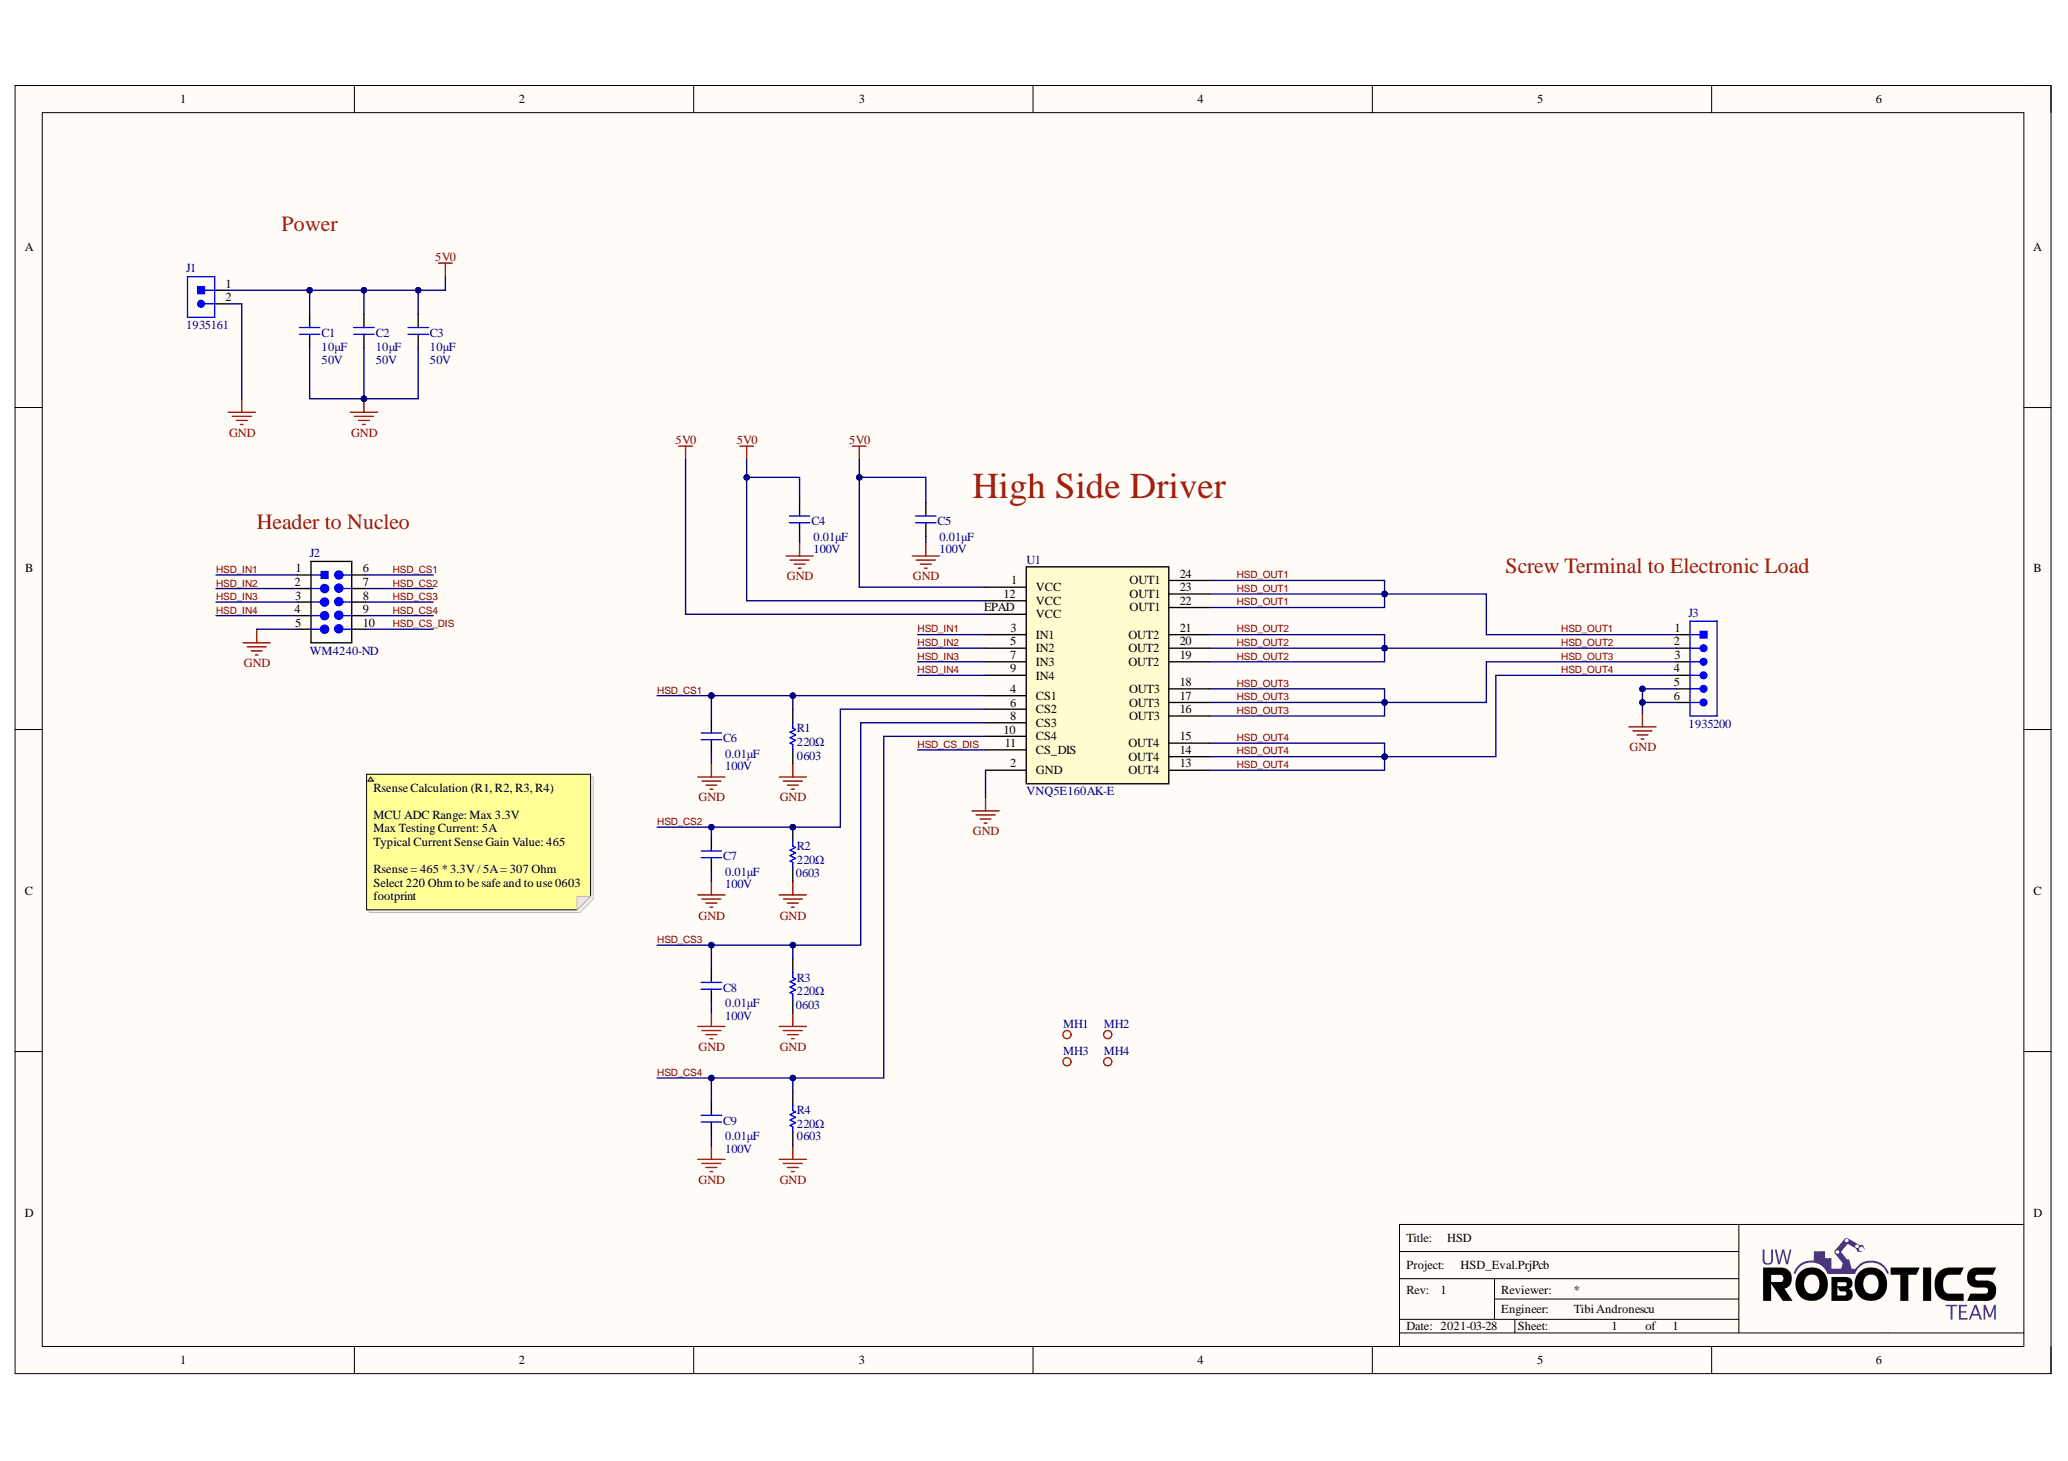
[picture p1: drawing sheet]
# Altium project HSD_Eval.PrjPcb
1 sheet, 21 parts. Net scope: global (net labels, ports and power ports of the same name join across sheets).
Board file: HSD_Eval_Board.PcbDoc

## Sheet SH1 - HSD.SchDoc: HSD
size B; Engineer: Tibi Andronescu; Revision: 1; SheetNumber: 1; SheetTotal: 1

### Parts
C1  value 10μF  Voltage Rating: 50V  [CAP1206]  (hidden comment: CAP_10uF_50V_1206)
C2  value 10μF  Voltage Rating: 50V  [CAP1206]  (hidden comment: CAP_10uF_50V_1206)
C3  value 10μF  Voltage Rating: 50V  [CAP1206]  (hidden comment: CAP_10uF_50V_1206)
C4  value 0.01μF  Voltage Rating: 100V  [CAP0603]  (hidden comment: CAP_0.01uF_100V_0603)
C5  value 0.01μF  Voltage Rating: 100V  [CAP0603]  (hidden comment: CAP_0.01uF_100V_0603)
C6  value 0.01μF  Voltage Rating: 100V  [CAP0603]  (hidden comment: CAP_0.01uF_100V_0603)
C7  value 0.01μF  Voltage Rating: 100V  [CAP0603]  (hidden comment: CAP_0.01uF_100V_0603)
C8  value 0.01μF  Voltage Rating: 100V  [CAP0603]  (hidden comment: CAP_0.01uF_100V_0603)
C9  value 0.01μF  Voltage Rating: 100V  [CAP0603]  (hidden comment: CAP_0.01uF_100V_0603)
J1  CON_2M_TERM  [1935161]  (value not drawn)
J2  Supplier Part Number 1: WM4240-ND  [HEADER 2X5]  (hidden comment: HEADER 5x2)
J3  CON_6POS_SCREW_TERM  [1935200]  (value not drawn)
MH1  MOUNTING_HOLE_M3  [MOUNTING_HOLE_3mm]  (value not drawn)  (no BOM)
MH2  MOUNTING_HOLE_M3  [MOUNTING_HOLE_3mm]  (value not drawn)  (no BOM)
MH3  MOUNTING_HOLE_M3  [MOUNTING_HOLE_3mm]  (value not drawn)  (no BOM)
MH4  MOUNTING_HOLE_M3  [MOUNTING_HOLE_3mm]  (value not drawn)  (no BOM)
R1  value 220Ω  Package/Footprint: 0603  [RESC0603]  (hidden comment: RES_220Ω_0603)
R2  value 220Ω  Package/Footprint: 0603  [RESC0603]  (hidden comment: RES_220Ω_0603)
R3  value 220Ω  Package/Footprint: 0603  [RESC0603]  (hidden comment: RES_220Ω_0603)
R4  value 220Ω  Package/Footprint: 0603  [RESC0603]  (hidden comment: RES_220Ω_0603)
U1  VNQ5E160AK-E  [PowerSSO-24_STM]

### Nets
5V0: C1.2 C2.2 C3.2 C4.2 C5.2 J1.1 U1.1(VCC) U1.12(VCC) U1.EPAD(VCC)
GND: C1.1 C2.1 C3.1 C4.1 C5.1 C6.1 C7.1 C8.1 C9.1 J1.2 J2.5 J3.5 J3.6 R1.1 R2.1 R3.1 R4.1 U1.2(GND)
HSD_CS1: C6.2 J2.6(GND) R1.2 U1.4(CS1)
HSD_CS2: C7.2 J2.7 R2.2 U1.6(CS2)
HSD_CS3: C8.2 J2.8 R3.2 U1.8(CS3)
HSD_CS4: C9.2 J2.9 R4.2 U1.10(CS4)
HSD_CS_DIS: J2.10 U1.11(CS_DIS)
HSD_IN1: J2.1(VCC) U1.3(IN1)
HSD_IN2: J2.2 U1.5(IN2)
HSD_IN3: J2.3 U1.7(IN3)
HSD_IN4: J2.4 U1.9(IN4)
HSD_OUT1: J3.1 U1.22(OUT1) U1.23(OUT1) U1.24(OUT1)
HSD_OUT2: J3.2 U1.19(OUT2) U1.20(OUT2) U1.21(OUT2)
HSD_OUT3: J3.3 U1.16(OUT3) U1.17(OUT3) U1.18(OUT3)
HSD_OUT4: J3.4 U1.13(OUT4) U1.14(OUT4) U1.15(OUT4)

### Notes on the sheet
- Power
- High Side Driver
- (near J2) Header to Nucleo
- Screw Terminal to Electronic Load
- Rsense Calculation (R1, R2, R3, R4)
  MCU ADC Range: Max 3.3V
  Max Testing Current: 5A
  Typical Current Sense Gain Value: 465
  Rsense = 465 * 3.3V / 5A = 307 Ohm
  Select 220 Ohm to be safe and to use 0603 footprint
